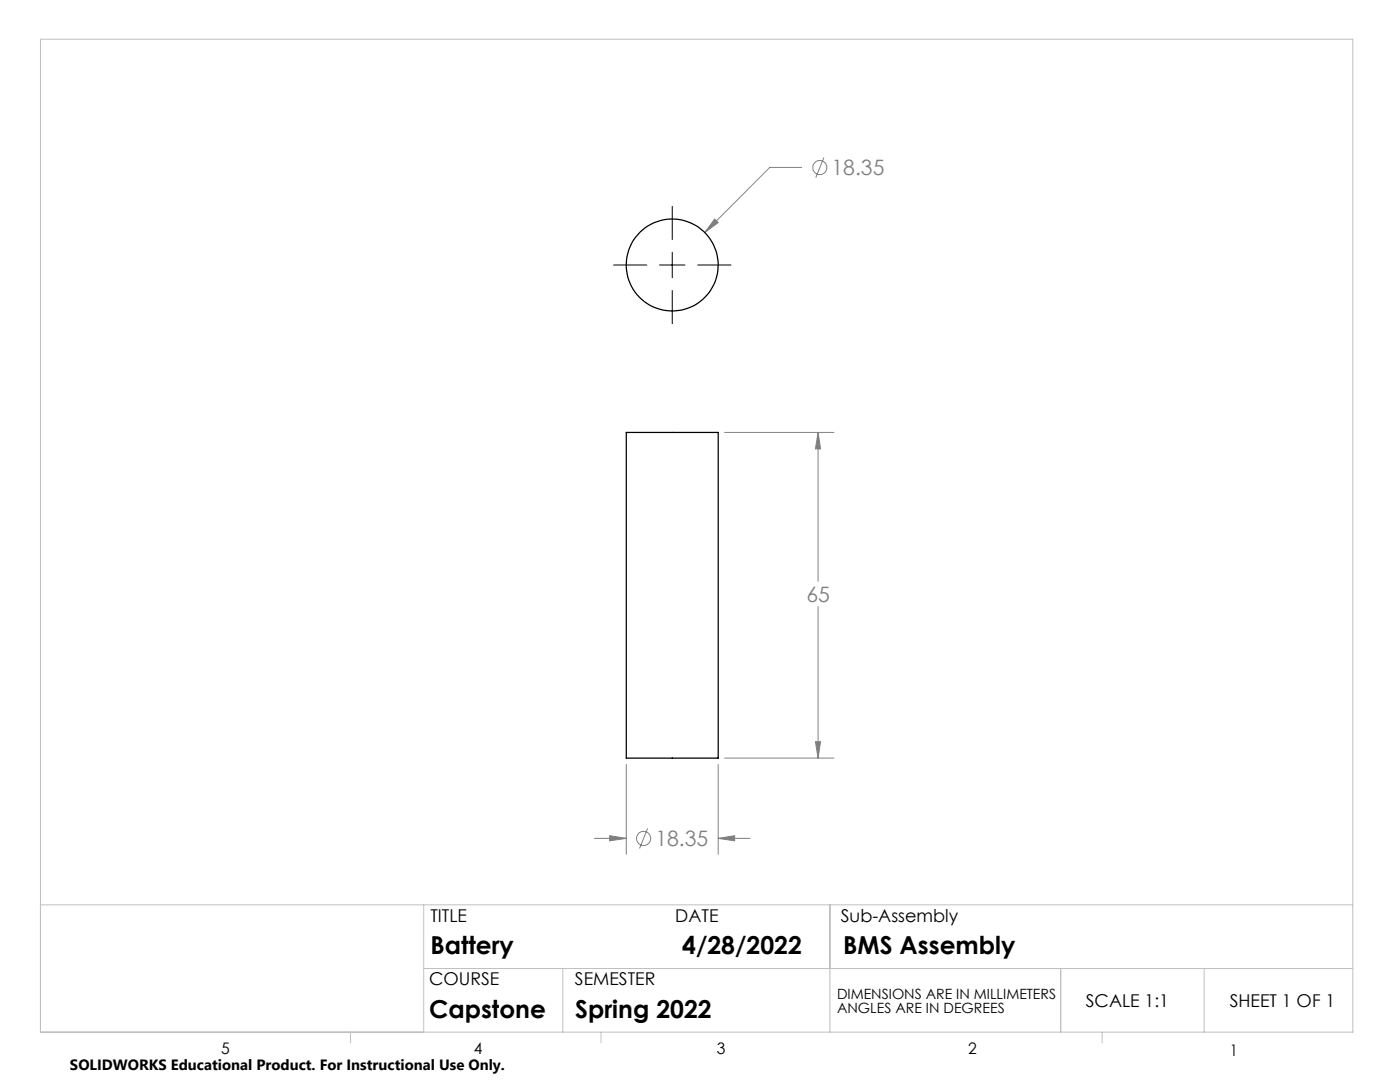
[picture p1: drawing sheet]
<svg xmlns="http://www.w3.org/2000/svg" width="279mm" height="216mm" viewBox="0 0 279 216" stroke-linecap="round" stroke-linejoin="round" font-family="sans-serif">
<g fill="none" stroke="#808080" stroke-width=".2">
<path d="M160 33.4h-6.4l-12.9 13M164.4 31.4l-1.6 4.1M142.6 43.7l.7 .7-2.6 2zM144.6 86.3h21.8M163.3 86.3l.5 3.3h-1.1zM163.3 86.3v29.7M163.3 121v30.3M125 152.5v18M143.3 152.5v18M144.6 151.3h21.8M162.7 148h1.1l-.5 3.3zM118.6 167.3h6.4"/>
<path d="M121.7 166.8l3.3 .5-3.3 .5zM129.3 165.3l-1.7 4M143.3 167.3l3.3-.5v1zM143.3 167.3h6.4"/>
<circle cx="163.6" cy="33.4" r="1.42"/>
<circle cx="128.4" cy="167.3" r="1.41"/>
</g>
<path d="M122.4 52.9h6.7M131.6 52.9h5.1M134.2 41.2v6.6M134.2 50.3v5.1M134.2 58v6.6M139.2 52.9h6.7" fill="none" stroke="#000" stroke-width=".2"/>
<path d="M8.1 7.8h261.9v198.2h-261.9zM8.1 180.6h261.9M84.6 180.6v25.4M84.6 193.3h185.4M112.3 193.3v12.7M165.6 180.6v25.4M211.7 193.3v12.7M240.3 193.3v12.7M70 206v2.1M119.9 206v2.1M220 206v2.1" fill="none" stroke="#c0c0c0" stroke-width=".2"/>
<path d="M162.7 148h1.1l-.5 3.3zM163.3 86.3l.5 3.3h-1.1zM143.3 167.3l3.3-.5v1zM121.7 166.8l3.3 .5-3.3 .5zM142.6 43.7l-1.9 2.7 2.6-2z" fill="#808080"/>
<g fill="none" stroke="#000" stroke-width=".25">
<path d="M125 86.3h18.3v65h-18.3z"/>
<circle cx="134.1" cy="52.9" r="9.2"/>
</g>
<g font-size="4.9">
<text x="85.9" y="190.4">Battery</text>
<text x="136.1" y="190.4">4/28/2022</text>
<text x="168.3" y="190.4">BMS Assembly</text>
<text x="85.6" y="203.1">Capstone</text>
<text x="114.8" y="203.1">Spring 2022</text>
</g>
<g font-size="4.2" fill="#808080">
<text x="166" y="35">18.35</text>
<text x="160.9" y="120.1">65</text>
<text x="130.8" y="168.8">18.35</text>
</g>
<g font-size="3.5">
<text x="85.9" y="183.9">TITLE</text>
<text x="134.8" y="183.9">DATE</text>
<text x="167.8" y="183.9">Sub-Assembly</text>
<text x="85.6" y="196.5">COURSE</text>
<text x="114.7" y="196.5">SEMESTER</text>
<text x="216.7" y="200.9">SCALE 1:1</text>
<text x="245.4" y="200.9">SHEET 1 OF 1</text>
</g>
<g font-size="3.2">
<text x="44.2" y="210.4">5</text>
<text x="94.6" y="210.3">4</text>
<text x="143.1" y="210.4">3</text>
<text x="193.2" y="210.3">2</text>
<text x="245.4" y="210.6">1</text>
</g>
<text font-size="3" x="14" y="213.5">SOLIDWORKS Educational Product. For Instructional Use Only.</text>
<g font-size="2.8">
<text x="167" y="199.3">DIMENSIONS ARE IN MILLIMETERS</text>
<text x="167" y="202.1">ANGLES ARE IN DEGREES</text>
</g>
</svg>
